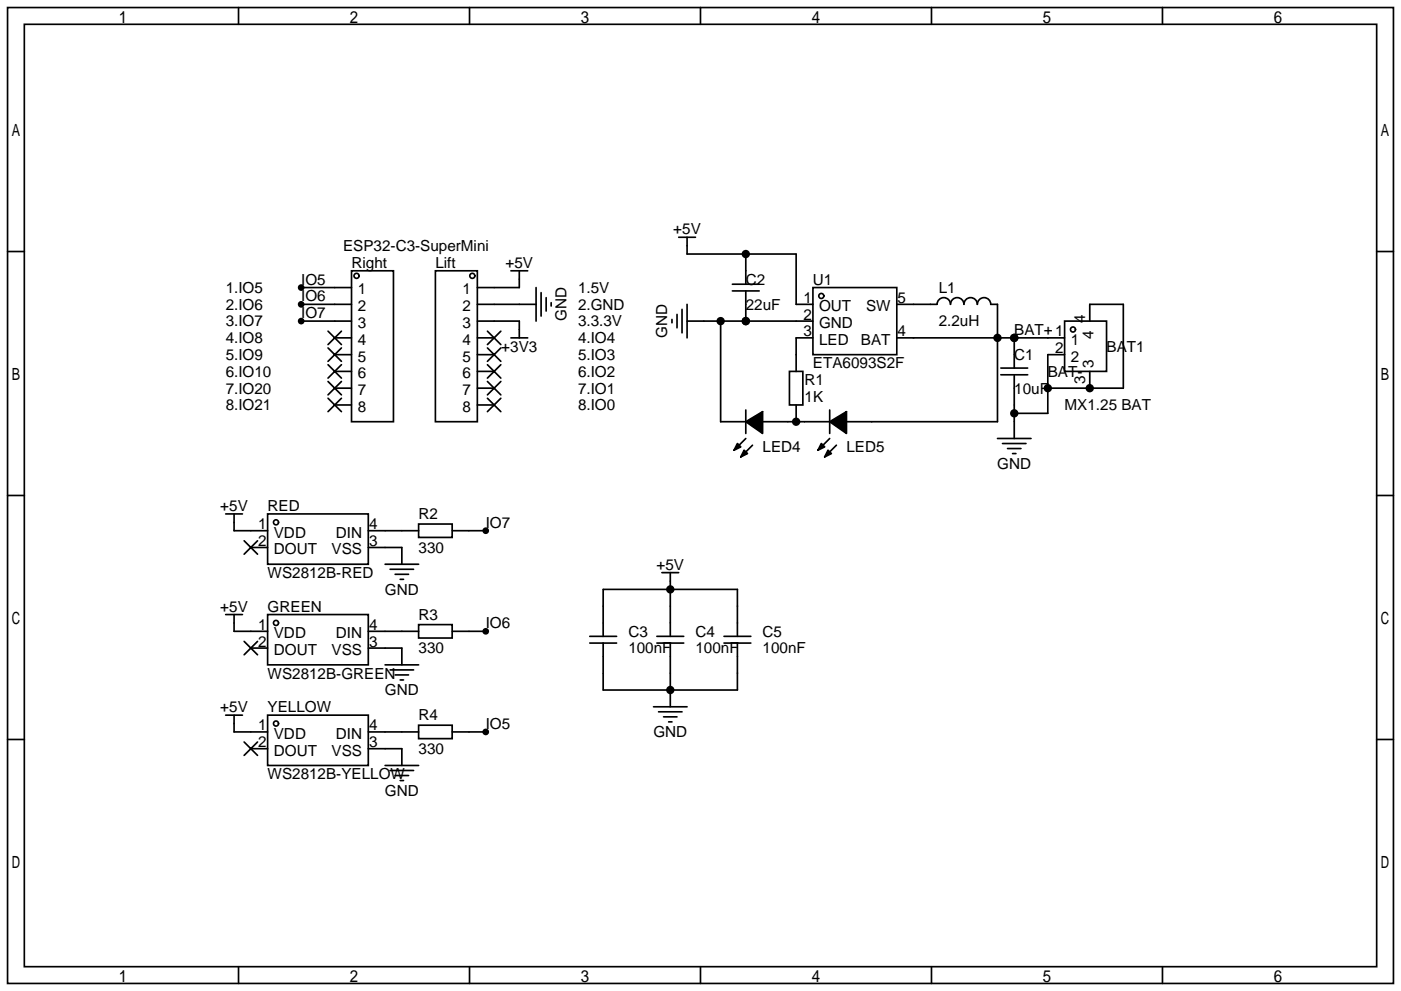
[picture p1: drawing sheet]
<svg xmlns="http://www.w3.org/2000/svg" width="212mm" height="150mm" viewBox="0 0 212 150" stroke-linecap="round" stroke-linejoin="round" font-family="sans-serif">
<g fill="none" stroke="#000" stroke-width=".25">
<path d="M1.1 1.1h209.8v147.9h-209.8zM3.7 3.7h204.7v142.7h-204.7zM36.1 1.1v2.6M71.1 1.1v2.6M106 1.1v2.6M141 1.1v2.6M176 1.1v2.6M1.1 38.1h2.6M102.7 35.9h2.6M104 35.9v2.6h16.5v7.6h2.6M112.9 38.5v4.6M208.4 38.1h2.5"/>
<path d="M45.6 43.6h7.6M45.6 46.1h7.6M45.6 48.6h7.6M49.7 50.2l2 2M49.7 52.7l2 2M49.7 55.2l2 2.1M49.7 57.8l2 2M50.7 51.2h2.5M50.7 53.7h2.5M50.7 56.3h2.5M50.7 58.8h2.5M51.7 50.2l-2 2"/>
<path d="M51.7 52.7l-2 2M51.7 55.2l-2 2.1M51.7 57.8l-2 2M53.2 41h6.4v22.9h-6.4zM65.9 41h6.4v22.9h-6.4zM72.3 46.1h8.9M72.3 48.6h6.3v2.6M72.3 51.2h2.5M72.3 53.7h2.5M72.3 56.3h2.5M72.3 58.8h2.5M73.8 50.2l2 2"/>
<path d="M73.8 52.7l2 2M73.8 55.2l2 2.1M73.8 57.8l2 2M75.8 50.2l-2 2M75.8 52.7l-2 2M75.8 55.2l-2 2.1M75.8 57.8l-2 2M77.3 51.2h2.6M77.3 41h2.6M78.6 41v2.6h-6.3M81.2 43.6v5M81.9 44.3v3.6"/>
<path d="M82.7 45.1v2M83.4 45.8v.6M101.7 48.4v.5M102.5 47.6v2.1M103.3 46.9v3.5M104 48.6h19.1M104 46.1v5.1M109.1 48.6v15.3h3.8M110.9 44.1h4M110.9 43.1h4M112.9 44.1v4.5M119.5 56.3h2v5h-2z"/>
<path d="M123.1 43.6h12.7v10.1h-12.7zM123.1 51.2h-2.6v5.1M135.8 46.1h6.1a1.02 1.02 0 0 1 1-1 1.02 1.02 0 0 1 1 1 1.02 1.02 0 0 1 1-1 1.02 1.02 0 0 1 1 1 1.02 1.02 0 0 1 1-1 1.02 1.02 0 0 1 1.1 1 1.02 1.02 0 0 1 1-1 1.02 1.02 0 0 1 1 1h1v17.8h-22.9M135.8 51.2h25.4M151.5 56.8h4.1M151.5 55.8h4.1M153.5 51.2v4.6M153.5 56.8v9.6M161.2 48.6h6.3v7.7h-6.3zM161.2 53.7h-2.6v8.9h-5.1M165 48.6v-2.5h5.1v12.7h-11.5M165 56.3v2.5"/>
<path d="M1.1 75.1h2.6M34.2 77.9h2.5M35.4 77.9v2.5h5.1M40.5 77.9h15.3v7.6h-15.3zM49.7 60.3l2 2.1M50.7 61.3h2.5M51.7 60.3l-2 2.1M63.4 79.4h5.1v2h-5.1zM72.3 61.3h2.5M73.8 60.3l2 2.1M75.8 60.3l-2 2.1M112.9 62.1v3.6"/>
<path d="M112.9 66.4l-1 1M113.9 67.4l-1 1.1M115.4 63.9h10.2M120.5 61.3v2.6M125.6 62.1v3.6M125.6 66.4l-1 1M126.6 67.4l-1 1.1M151 66.4h5.1M151.8 67.2h3.5M152.5 67.9h2.1M153.3 68.7h.5M208.4 75.1h2.5"/>
<path d="M34.2 93.1h2.5M35.4 93.1v2.5h5.1M37 81.9l2 2M37 97.2l2 2M38 82.9h2.5M38 98.2h2.5M39 81.9l-2 2M39 97.2l-2 2M40.5 93.1h15.3v7.6h-15.3zM55.8 80.4h7.6M55.8 82.9h5v2.6M55.8 95.6h7.6"/>
<path d="M55.8 98.2h5v2.5M58.3 85.5h5.1M59.1 86.2h3.5M59.8 87h2M60.6 87.8h.5M63.4 94.6h5.1v2h-5.1zM68.5 80.4h5M68.5 95.6h5M89.3 97.4h4M89.3 96.4h4M91.3 96.4v-7.1h20.3v7.1M91.3 97.4v7.1h20.3v-7.1"/>
<path d="M99.4 97.4h4.1M99.4 96.4h4.1M100.2 86.7h2.5M101.5 86.7v9.7M101.5 97.4v9.7M109.6 97.4h4.1M109.6 96.4h4.1M1.1 112h2.6M34.2 108.3h2.5M35.4 108.3v2.6h5.1M37 112.4l2 2M38 113.4h2.5"/>
<path d="M39 112.4l-2 2M40.5 108.3h15.3v7.7h-15.3zM55.8 110.9h7.6M55.8 113.4h5v2.6M58.3 100.7h5.1M58.3 116h5.1M59.1 101.5h3.5M59.1 116.7h3.5M59.8 102.2h2M59.8 117.5h2M60.6 103h.5M60.6 118.2h.5"/>
<path d="M63.4 109.9h5.1v2h-5.1zM68.5 110.9h5M98.9 107.1h5.1M99.7 107.8h3.6M100.5 108.6h2M101.2 109.3h.5M208.4 112h2.5M36.1 146.4v2.6M71.1 146.4v2.6M106 146.4v2.6M141 146.4v2.6M176 146.4v2.6"/>
<circle cx="54" cy="41.8" r=".38"/>
<circle cx="71.5" cy="41.8" r=".38"/>
<circle cx="124.3" cy="44.8" r=".38"/>
<circle cx="162.4" cy="49.9" r=".38"/>
<circle cx="41.8" cy="79.1" r=".38"/>
<circle cx="41.8" cy="94.4" r=".38"/>
<circle cx="41.8" cy="109.6" r=".38"/>
</g>
<g fill="#000">
<circle cx="112.9" cy="38.5" r=".63"/>
<circle cx="45.6" cy="43.6" r=".51"/>
<circle cx="45.6" cy="46.1" r=".51"/>
<circle cx="45.6" cy="48.6" r=".51"/>
<circle cx="109.1" cy="48.6" r=".63"/>
<circle cx="112.9" cy="48.6" r=".63"/>
<circle cx="151" cy="51.2" r=".63"/>
<circle cx="153.5" cy="51.2" r=".63"/>
<circle cx="158.6" cy="58.8" r=".63"/>
<circle cx="165" cy="58.8" r=".63"/>
<circle cx="120.5" cy="63.9" r=".63"/>
<circle cx="153.5" cy="62.6" r=".63"/>
<circle cx="73.5" cy="80.4" r=".51"/>
<circle cx="73.5" cy="95.6" r=".51"/>
<circle cx="101.5" cy="89.3" r=".63"/>
<circle cx="73.5" cy="110.9" r=".51"/>
<circle cx="101.5" cy="104.5" r=".63"/>
</g>
<path d="M111.6 67.2l.5 .5-1 .5zM112.6 68.2l.6 .5-1.1 .5zM112.9 63.9l2.5-1.5v3.3zM124.3 67.2l.5 .5-1 .5zM125.3 68.2l.6 .5-1.1 .5zM125.6 63.9l2.5-1.5v3.3z" fill="#000" stroke="#000" stroke-width=".25"/>
<g font-size="2.3">
<text x="101.9" y="35.5">+5V</text>
<text x="51.9" y="38">ESP32-C3-SuperMini</text>
<text x="53.2" y="40.6">Right</text>
<text x="65.9" y="40.6">Lift</text>
<text x="76.5" y="40.6">+5V</text>
<text x="34.2" y="44.4">1.IO5</text>
<text x="34.2" y="46.9">2.IO6</text>
<text x="45.6" y="43.1">IO5</text>
<text x="45.6" y="45.6">IO6</text>
<text x="54.2" y="44.6">1</text>
<text x="54.2" y="47.1">2</text>
<text x="70" y="44.6">1</text>
<text x="70" y="47.1">2</text>
<text x="87.5" y="44.4">1.5V</text>
<text x="87.5" y="46.9">2.GND</text>
<text x="112.9" y="43.1">C2</text>
<text x="112.9" y="46.9">22uF</text>
<text x="121.7" y="45.9">1</text>
<text x="123.1" y="43.1">U1</text>
<text x="124" y="47.1">OUT</text>
<text x="131.1" y="47.1">SW</text>
<text x="135.9" y="45.9">5</text>
<text x="142.1" y="44.4">L1</text>
<text x="34.2" y="49.4">3.IO7</text>
<text x="34.2" y="52">4.IO8</text>
<text x="45.6" y="48.2">IO7</text>
<text x="54.2" y="49.7">3</text>
<text x="54.2" y="52.2">4</text>
<text x="70" y="49.7">3</text>
<text x="70" y="52.2">4</text>
<text x="75.9" y="53.3">+3V3</text>
<text x="85.8" y="48.7" transform="rotate(-90 85.8 48.7)">GND</text>
<text x="87.5" y="49.4">3.3.3V</text>
<text x="87.5" y="52">4.IO4</text>
<text x="101" y="51.2" transform="rotate(-90 101 51.2)">GND</text>
<text x="121.7" y="48.4">2</text>
<text x="121.7" y="51">3</text>
<text x="124" y="49.7">GND</text>
<text x="124" y="52.2">LED</text>
<text x="130.3" y="52.2">BAT</text>
<text x="135.9" y="51">4</text>
<text x="142.1" y="49.4">2.2uH</text>
<text x="153.5" y="50.7">BAT+1</text>
<text x="159.8" y="53.5">2</text>
<text x="162.1" y="52.2">1</text>
<text x="164.3" y="49" transform="rotate(-90 164.3 49)">4</text>
<text x="165.5" y="51.4" transform="rotate(-90 165.5 51.4)">4</text>
<text x="167.5" y="53.3">BAT1</text>
<text x="34.2" y="54.5">5.IO9</text>
<text x="34.2" y="57.1">6.IO10</text>
<text x="34.2" y="59.6">7.IO20</text>
<text x="54.2" y="54.8">5</text>
<text x="54.2" y="57.3">6</text>
<text x="54.2" y="59.8">7</text>
<text x="70" y="54.8">5</text>
<text x="70" y="57.3">6</text>
<text x="70" y="59.8">7</text>
<text x="87.5" y="54.5">5.IO3</text>
<text x="87.5" y="57.1">6.IO2</text>
<text x="87.5" y="59.6">7.IO1</text>
<text x="121.8" y="58.3">R1</text>
<text x="123.1" y="55.8">ETA6093S2F</text>
<text x="153.5" y="54.5">C1</text>
<text x="153.5" y="59.6">10uF</text>
<text x="158.6" y="57.1">BAT-</text>
<text x="162.1" y="54.8">2</text>
<text x="164.3" y="58.2" transform="rotate(-90 164.3 58.2)">3</text>
<text x="165.5" y="55.8" transform="rotate(-90 165.5 55.8)">3</text>
<text x="34.2" y="62.1">8.IO21</text>
<text x="54.2" y="62.4">8</text>
<text x="70" y="62.4">8</text>
<text x="87.5" y="62.1">8.IO0</text>
<text x="121.8" y="60.9">1K</text>
<text x="161.2" y="62.1">MX1.25 BAT</text>
<text x="115.4" y="68.5">LED4</text>
<text x="128.1" y="68.5">LED5</text>
<text x="151" y="71">GND</text>
<text x="33.3" y="77.4">+5V</text>
<text x="40.5" y="77.4">RED</text>
<text x="39.1" y="80.2">1</text>
<text x="39.1" y="82.7">2</text>
<text x="41.5" y="81.4">VDD</text>
<text x="41.5" y="84">DOUT</text>
<text x="50.2" y="84">VSS</text>
<text x="50.8" y="81.4">DIN</text>
<text x="55.9" y="82.7">3</text>
<text x="55.9" y="80.2">4</text>
<text x="63.4" y="78.7">R2</text>
<text x="63.4" y="83.7">330</text>
<text x="73.5" y="79.9">IO7</text>
<text x="40.5" y="87.5">WS2812B-RED</text>
<text x="99.4" y="86.3">+5V</text>
<text x="33.3" y="92.6">+5V</text>
<text x="39.1" y="95.4">1</text>
<text x="40.5" y="92.6">GREEN</text>
<text x="55.9" y="95.4">4</text>
<text x="58.3" y="90.1">GND</text>
<text x="63.4" y="93.9">R3</text>
<text x="73.5" y="95.2">IO6</text>
<text x="39.1" y="97.9">2</text>
<text x="41.5" y="96.7">VDD</text>
<text x="41.5" y="99.2">DOUT</text>
<text x="50.2" y="99.2">VSS</text>
<text x="50.8" y="96.7">DIN</text>
<text x="55.9" y="97.9">3</text>
<text x="63.4" y="99">330</text>
<text x="95.1" y="96.4">C3</text>
<text x="95.1" y="99">100nF</text>
<text x="105.3" y="96.4">C4</text>
<text x="105.3" y="99">100nF</text>
<text x="115.4" y="96.4">C5</text>
<text x="115.4" y="99">100nF</text>
<text x="33.3" y="107.9">+5V</text>
<text x="40.5" y="102.8">WS2812B-GREEN</text>
<text x="40.5" y="107.9">YELLOW</text>
<text x="58.3" y="105.3">GND</text>
<text x="39.1" y="110.6">1</text>
<text x="39.1" y="113.2">2</text>
<text x="41.5" y="111.9">VDD</text>
<text x="50.8" y="111.9">DIN</text>
<text x="55.9" y="113.2">3</text>
<text x="55.9" y="110.6">4</text>
<text x="63.4" y="109.1">R4</text>
<text x="73.5" y="110.4">IO5</text>
<text x="98.9" y="111.7">GND</text>
<text x="40.5" y="118">WS2812B-YELLOW</text>
<text x="41.5" y="114.5">DOUT</text>
<text x="50.2" y="114.5">VSS</text>
<text x="63.4" y="114.2">330</text>
<text x="58.3" y="120.6">GND</text>
</g>
</svg>
